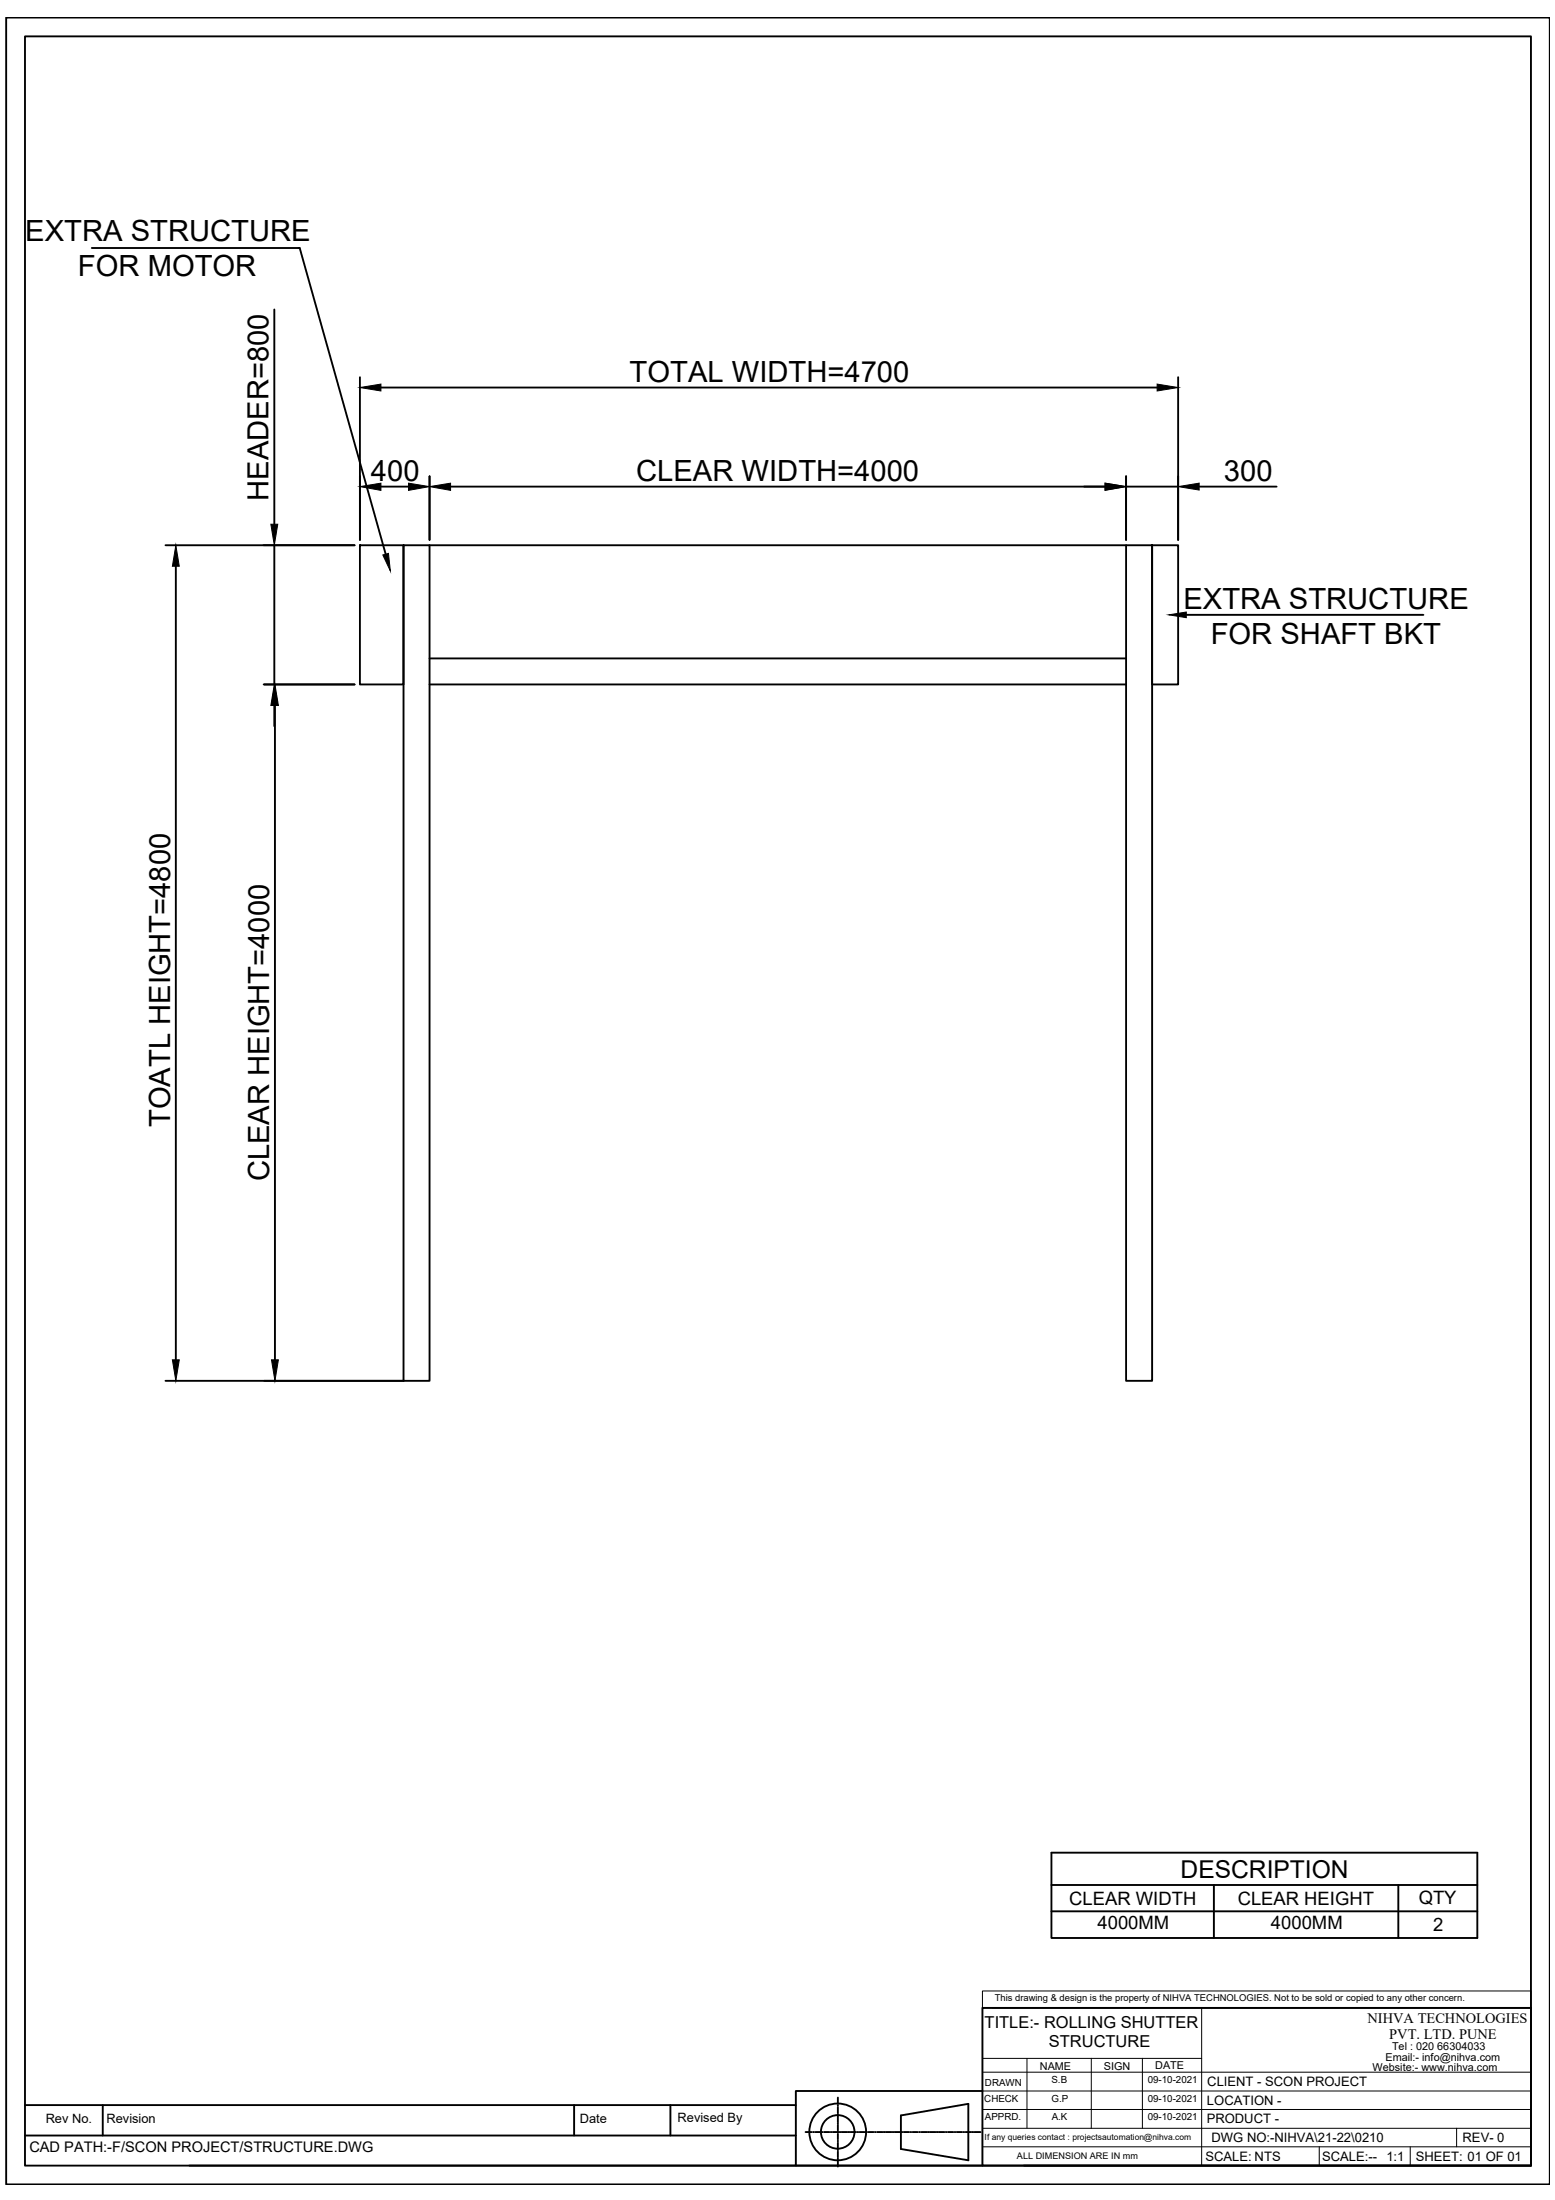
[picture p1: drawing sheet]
<svg xmlns="http://www.w3.org/2000/svg" width="210mm" height="297mm" viewBox="0 0 210 297" stroke-linecap="round" stroke-linejoin="round" font-family="sans-serif">
<!-- layer: 0 -->
<g fill="none" stroke="#000" stroke-width=".25">
<path d="M.8 2.4h208.4v292.5h-208.4zM3.4 4.9h203.3v287.5h-203.3zM12.4 33.5h28.1M40.3 33.5h.2l11.6 41.3M37 41.8v29M48.6 50.9v22M51.4 52.3h104.8M159 50.9v22M22.3 73.6h25.6M23.7 76.5v107.1M37 73.6v18.8M48.6 73.6h5.9v18.8h-5.9z"/>
<path d="M51.4 65.7h3.7M54.5 73.6h3.5v112.8h-3.5zM58 73.6h94M58 64.3v8.6M60.8 65.7h88.4M152 73.6h3.5v112.8h-3.5zM152 65.7h7M152 64.3v8.6M155.5 73.6h3.5v18.8h-3.5zM161.9 65.7h10.4M35.6 92.4h12.3M37 95.3v2.7"/>
<path d="M37.1 95.3v88.3M58 92.4h94M58 88.9h94M160.1 83h32M22.3 186.4h32.2M141.9 250.1h57.5v11.6h-57.5zM141.9 254.5h57.5M141.9 258.1h57.5M163.9 254.5v7.2M188.8 254.5v7.2M132.6 271.1h74.1v21.3h-74.1zM3.4 288.3h104"/>
<path d="M3.4 284.2h104M13.9 284.2v4.1M77.5 284.2v4.1M90.5 284.2v4.1M107.4 292.4h25.2M108.7 287.9h.9M109.8 287.9h.1M110.1 287.9h.7M110.9 287.9h.2M111.2 287.9h.8M112.1 287.9h.2M112.4 287.9h.8"/>
<path d="M113.1 283.2v.9M113.1 284.2v.2M113.1 284.5v.8M113.1 285.4v.2M113.1 285.7v.8M113.1 286.6v.2M113.1 286.9v.8M113.1 287.8v.2M113.1 288.1v.7M113.1 289v.1M113.1 289.3v.7M113.1 290.2v.1"/>
<path d="M113.1 290.5v.8M113.1 291.4v.1M113.1 291.7v.8M113.3 287.9h.2M113.6 287.9h.8M114.5 287.9h.2M114.8 287.9h.8M115.7 287.9h.2M116 287.9h.7M116.9 287.9h.1M117.2 287.9h.7M118.1 287.9h.1"/>
<path d="M118.4 287.9h.8M119.3 287.9h.2M119.6 287.9h.7M120.5 287.9h.1M120.8 287.9h.7M121.6 285.6l9.1-1.5v7.6l-9.1-1.5zM121.7 287.9h.1M122 287.9h.7M122.9 287.9h.1M123.2 287.9h.7M124.1 287.9h.1M124.4 287.9h.7"/>
<path d="M125.3 287.9h.1M125.5 287.9h.8M126.4 287.9h.2M126.7 287.9h.8M127.7 287.9h.1M128 287.9h.7M128.8 287.9h.2M129.1 287.9h.8M130 287.9h.2M130.3 287.9h.8M131.2 287.9h.2M131.5 287.9h.9"/>
<path d="M132.6 282.3h-25.2v10.1h-81.8M138.2 292.4h68.5"/>
<circle cx="113.1" cy="287.8" r="3.8"/>
<circle cx="113.1" cy="287.8" r="2.27"/>
</g>
<g fill="none" stroke="#000" stroke-width=".13">
<path d="M132.6 268.8h74.1v2.3h-74.1zM132.6 279.8h74.1M132.6 271.1v21.3M132.6 277.9h29.6M133.9 271.1h72.8M138.6 277.9v9.5M147.3 277.9v9.5M154.2 277.9v9.5M162.2 271.1v21.3M132.6 287.4h74.1M132.6 284.8h74.1M132.6 282.3h74.1"/>
<path d="M132.6 289.9h74.1M178.1 289.9v2.5M190.4 289.9v2.5M196.6 287.4v2.5"/>
</g>
<g fill="#000" stroke="#000" stroke-width=".13">
<path d="M48.6 52.3l2.8-.4v.9zM156.2 51.9l2.8 .4-2.8 .5zM23.7 73.6l.5 2.9h-.9zM36.6 70.8h.9l-.5 2.8zM48.6 65.7l2.8-.5v1zM51.7 74.9l.7-.2 .3 2.4zM55.1 65.2l2.9 .5-2.9 .5zM58 65.7l2.8-.5v1zM149.2 65.2l2.8 .5-2.8 .5zM159 65.7l2.9-.5v1zM37 92.4l.5 2.9h-.9zM37.1 92.4l.5 2.9h-1z"/>
<path d="M157.8 83l2.3-.4v.8zM23.3 183.6h.9l-.5 2.8zM36.6 183.6h1l-.5 2.8z"/>
</g>
<g font-size="3.9">
<text x="3.4" y="32.5">EXTRA STRUCTURE</text>
<text x="10.5" y="37.3">FOR MOTOR</text>
<text x="85" y="51.6">TOTAL WIDTH=4700</text>
<text x="50.1" y="65">400</text>
<text x="85.9" y="65">CLEAR WIDTH=4000</text>
<text x="165.2" y="65">300</text>
<text x="36.3" y="67.6" transform="rotate(-90 36.3 67.6)">HEADER=800</text>
<text x="159.8" y="82.2">EXTRA STRUCTURE</text>
<text x="163.4" y="87">FOR SHAFT BKT</text>
<text x="23" y="152.2" transform="rotate(-90 23 152.2)">TOATL HEIGHT=4800</text>
<text x="36.4" y="159.5" transform="rotate(-90 36.4 159.5)">CLEAR HEIGHT=4000</text>
</g>
<text font-size="3.3" x="159.4" y="253.5">DESCRIPTION</text>
<g font-size="2.5">
<text x="144.3" y="257.2">CLEAR WIDTH</text>
<text x="167.1" y="257.2">CLEAR HEIGHT</text>
<text x="191.5" y="257.1">QTY</text>
<text x="148.2" y="260.5">4000MM</text>
<text x="171.6" y="260.5">4000MM</text>
<text x="193.4" y="260.8">2</text>
</g>
<g font-size="2.2">
<text x="132.9" y="273.8">TITLE:- ROLLING SHUTTER</text>
<text x="141.6" y="276.4">STRUCTURE</text>
</g>
<text font-size="2" x="4" y="290.5">CAD PATH:-F/SCON PROJECT/STRUCTURE.DWG</text>
<g font-size="1.9">
<text x="184.6" y="273.1">NIHVA TECHNOLOGIES</text>
<text x="187.5" y="275.3">PVT. LTD. PUNE</text>
</g>
<g font-size="1.8">
<text x="163" y="281.6">CLIENT - SCON PROJECT</text>
<text x="162.9" y="286.7">PRODUCT -</text>
<text x="162.9" y="284.2">LOCATION -</text>
<text x="162.7" y="291.7">SCALE: NTS</text>
<text x="163.5" y="289.2">DWG NO:-NIHVA\21-22\0210</text>
<text x="178.5" y="291.7">SCALE:--</text>
<text x="187.1" y="291.7">1:1</text>
<text x="191.1" y="291.7">SHEET: 01 OF 01</text>
<text x="197.4" y="289.2">REV- 0</text>
</g>
<g font-size="1.7">
<text x="6.2" y="286.7">Rev No.</text>
<text x="14.4" y="286.7">Revision</text>
<text x="78.3" y="286.7">Date</text>
<text x="91.5" y="286.5">Revised By</text>
</g>
<g font-size="1.5">
<text x="140.4" y="279.4">NAME</text>
<text x="149" y="279.4">SIGN</text>
<text x="155.9" y="279.4">DATE</text>
<text x="185.3" y="279.6">Website:- www.nihva.com</text>
<text x="187" y="278.3">Email:- info@nihva.com</text>
<text x="187.9" y="276.8">Tel : 020 66304033</text>
</g>
<g font-size="1.3">
<text x="134.3" y="270.2">This drawing &amp; design is the property of NIHVA TECHNOLOGIES. Not to be sold or copied to any other concern.</text>
<text x="133" y="281.6">DRAWN</text>
<text x="141.9" y="281.3">S.B</text>
<text x="154.9" y="281.3">09-10-2021</text>
<text x="132.9" y="283.8">CHECK</text>
<text x="133" y="286.3">APPRD.</text>
<text x="141.9" y="283.8">G.P</text>
<text x="142" y="286.3">A.K</text>
<text x="154.9" y="283.8">09-10-2021</text>
<text x="154.9" y="286.3">09-10-2021</text>
</g>
<text font-size="1.2" x="137.3" y="291.5">ALL DIMENSION ARE IN mm</text>
<text font-size="1.1" x="132.9" y="288.9">If any queries contact : projectsautomation@nihva.com</text>
</svg>
